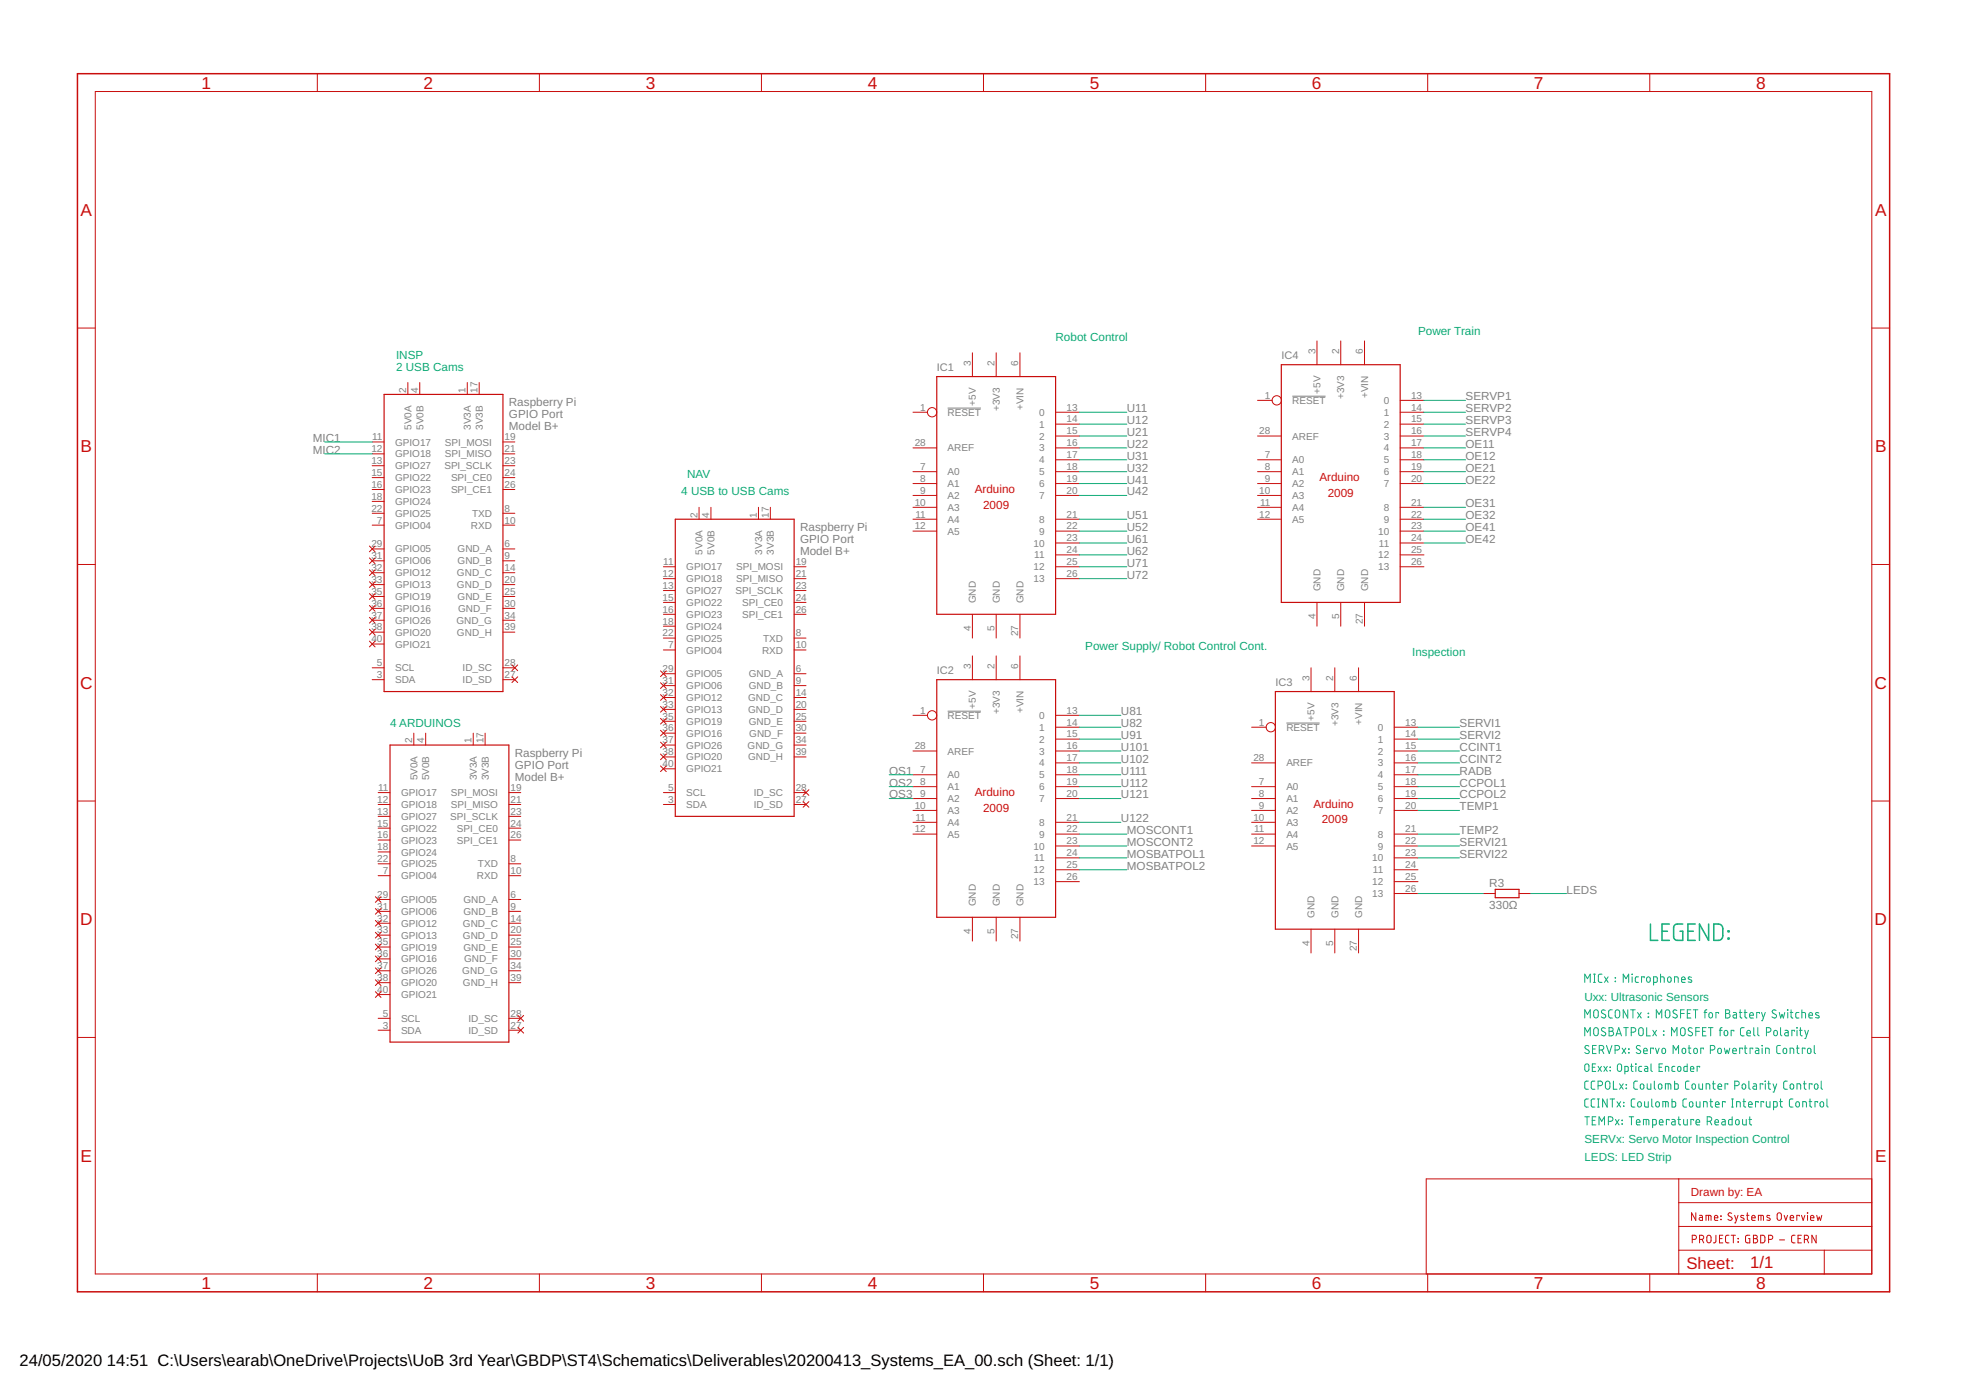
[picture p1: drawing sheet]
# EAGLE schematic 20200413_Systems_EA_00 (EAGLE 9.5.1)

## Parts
IC1  ARDUINO2009_10  [ARDUINO2009]
IC2  ARDUINO2009_10  [ARDUINO2009]
IC3  ARDUINO2009_10  [ARDUINO2009]
IC4  ARDUINO2009_10  [ARDUINO2009]
R3  330Ω  R-EU_0204/7  [0204/7]
X1  RASPI_BOARD_B+#_FP  [RASPI_BOARD_B+_FULL_PAD]
X2  RASPI_BOARD_B+#_FP  [RASPI_BOARD_B+_FULL_PAD]
X3  RASPI_BOARD_B+#_FP  [RASPI_BOARD_B+_FULL_PAD]

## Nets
CCINT1: IC3.15
CCINT2: IC3.16
CCPOL1: IC3.18
CCPOL2: IC3.19
LEDS: R3.2
MIC1: X2.11(GPIO17)
MIC2: X2.12(GPIO18)
MOSBATPOL1: IC2.24
MOSBATPOL2: IC2.25
MOSCONT1: IC2.22
MOSCONT2: IC2.23
N$2: IC3.26 R3.1
OE11: IC4.17
OE12: IC4.18
OE21: IC4.19
OE22: IC4.20
OE31: IC4.21
OE32: IC4.22
OE41: IC4.23
OE42: IC4.24
OS1: IC2.7(A0)
OS2: IC2.8(A1)
OS3: IC2.9(A2)
RADB: IC3.17
SERVI1: IC3.13
SERVI2: IC3.14
SERVI21: IC3.22
SERVI22: IC3.23
SERVP1: IC4.13
SERVP2: IC4.14
SERVP3: IC4.15
SERVP4: IC4.16
TEMP1: IC3.20
TEMP2: IC3.21
U11: IC1.13
U12: IC1.14
U21: IC1.15
U22: IC1.16
U31: IC1.17
U32: IC1.18
U41: IC1.19
U42: IC1.20
U51: IC1.21
U52: IC1.22
U61: IC1.23
U62: IC1.24
U71: IC1.25
U72: IC1.26
U81: IC2.13
U82: IC2.14
U91: IC2.15
U101: IC2.16
U102: IC2.17
U111: IC2.18
U112: IC2.19
U121: IC2.20
U122: IC2.21
Unconnected: IC1.1(!RESET) IC1.6(+VIN) IC1.7(A0) IC1.8(A1) IC1.9(A2) IC1.10(A3) IC1.11(A4) IC1.12(A5) IC1.28(AREF) IC2.1(!RESET) IC2.6(+VIN) IC2.10(A3) IC2.11(A4) IC2.12(A5) IC2.26 IC2.28(AREF) IC3.1(!RESET) IC3.6(+VIN) IC3.7(A0) IC3.8(A1) IC3.9(A2) IC3.10(A3) IC3.11(A4) IC3.12(A5) IC3.24 IC3.25 IC3.28(AREF) IC4.1(!RESET) IC4.6(+VIN) IC4.7(A0) IC4.8(A1) IC4.9(A2) IC4.10(A3) IC4.11(A4) IC4.12(A5) IC4.25 IC4.26 IC4.28(AREF) X1.3(SDA) X1.5(SCL) X1.7(GPIO04) X1.8(TXD) X1.10(RXD) X1.11(GPIO17) X1.12(GPIO18) X1.13(GPIO27) X1.15(GPIO22) X1.16(GPIO23) X1.18(GPIO24) X1.19(SPI_MOSI) X1.21(SPI_MISO) X1.22(GPIO25) X1.23(SPI_SCLK) X1.24(SPI_CE0) X1.26(SPI_CE1) X1.27(ID_SD) X1.28(ID_SC) X1.29(GPIO05) X1.31(GPIO06) X1.32(GPIO12) X1.33(GPIO13) X1.35(GPIO19) X1.36(GPIO16) X1.37(GPIO26) X1.38(GPIO20) X1.40(GPIO21) X2.3(SDA) X2.5(SCL) X2.7(GPIO04) X2.8(TXD) X2.10(RXD) X2.13(GPIO27) X2.15(GPIO22) X2.16(GPIO23) X2.18(GPIO24) X2.19(SPI_MOSI) X2.21(SPI_MISO) X2.22(GPIO25) X2.23(SPI_SCLK) X2.24(SPI_CE0) X2.26(SPI_CE1) X2.27(ID_SD) X2.28(ID_SC) X2.29(GPIO05) X2.31(GPIO06) X2.32(GPIO12) X2.33(GPIO13) X2.35(GPIO19) X2.36(GPIO16) X2.37(GPIO26) X2.38(GPIO20) X2.40(GPIO21) X3.3(SDA) X3.5(SCL) X3.7(GPIO04) X3.8(TXD) X3.10(RXD) X3.11(GPIO17) X3.12(GPIO18) X3.13(GPIO27) X3.15(GPIO22) X3.16(GPIO23) X3.18(GPIO24) X3.19(SPI_MOSI) X3.21(SPI_MISO) X3.22(GPIO25) X3.23(SPI_SCLK) X3.24(SPI_CE0) X3.26(SPI_CE1) X3.27(ID_SD) X3.28(ID_SC) X3.29(GPIO05) X3.31(GPIO06) X3.32(GPIO12) X3.33(GPIO13) X3.35(GPIO19) X3.36(GPIO16) X3.37(GPIO26) X3.38(GPIO20) X3.40(GPIO21)

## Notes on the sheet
- Power Train
- Robot Control
- INSP
- 2 USB Cams
- NAV
- 4 USB to USB Cams
- Power Supply/ Robot Control Cont.
- Inspection
- 4 ARDUINOS
- LEGEND:
- MICx : Microphones
- Uxx: Ultrasonic Sensors
- MOSCONTx : MOSFET for Battery Switches
- MOSBATPOLx : MOSFET for Cell Polarity
- SERVPx: Servo Motor Powertrain Control
- OExx: Optical Encoder
- CCPOLx: Coulomb Counter Polarity Control
- CCINTx: Coulomb Counter Interrupt Control
- TEMPx: Temperature Readout
- SERVx: Servo Motor Inspection Control
- LEDS: LED Strip
- Drawn by: EA
- Name: Systems Overview
- PROJECT: GBDP - CERN

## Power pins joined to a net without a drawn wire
3V3A: X1.1(3V3A) X2.1(3V3A) X3.1(3V3A)
3V3B: X1.17(3V3B) X2.17(3V3B) X3.17(3V3B)
5V0A: X1.2(5V0A) X2.2(5V0A) X3.2(5V0A)
5V0B: X1.4(5V0B) X2.4(5V0B) X3.4(5V0B)
+3V3: IC1.2(+3V3) IC2.2(+3V3) IC3.2(+3V3) IC4.2(+3V3)
+5V: IC1.3(+5V) IC2.3(+5V) IC3.3(+5V) IC4.3(+5V)
GND: IC1.4(GND) IC1.5(GND) IC1.27(GND) IC2.4(GND) IC2.5(GND) IC2.27(GND) IC3.4(GND) IC3.5(GND) IC3.27(GND) IC4.4(GND) IC4.5(GND) IC4.27(GND)
GND_A: X1.6(GND_A) X2.6(GND_A) X3.6(GND_A)
GND_B: X1.9(GND_B) X2.9(GND_B) X3.9(GND_B)
GND_C: X1.14(GND_C) X2.14(GND_C) X3.14(GND_C)
GND_D: X1.20(GND_D) X2.20(GND_D) X3.20(GND_D)
GND_E: X1.25(GND_E) X2.25(GND_E) X3.25(GND_E)
GND_F: X1.30(GND_F) X2.30(GND_F) X3.30(GND_F)
GND_G: X1.34(GND_G) X2.34(GND_G) X3.34(GND_G)
GND_H: X1.39(GND_H) X2.39(GND_H) X3.39(GND_H)
